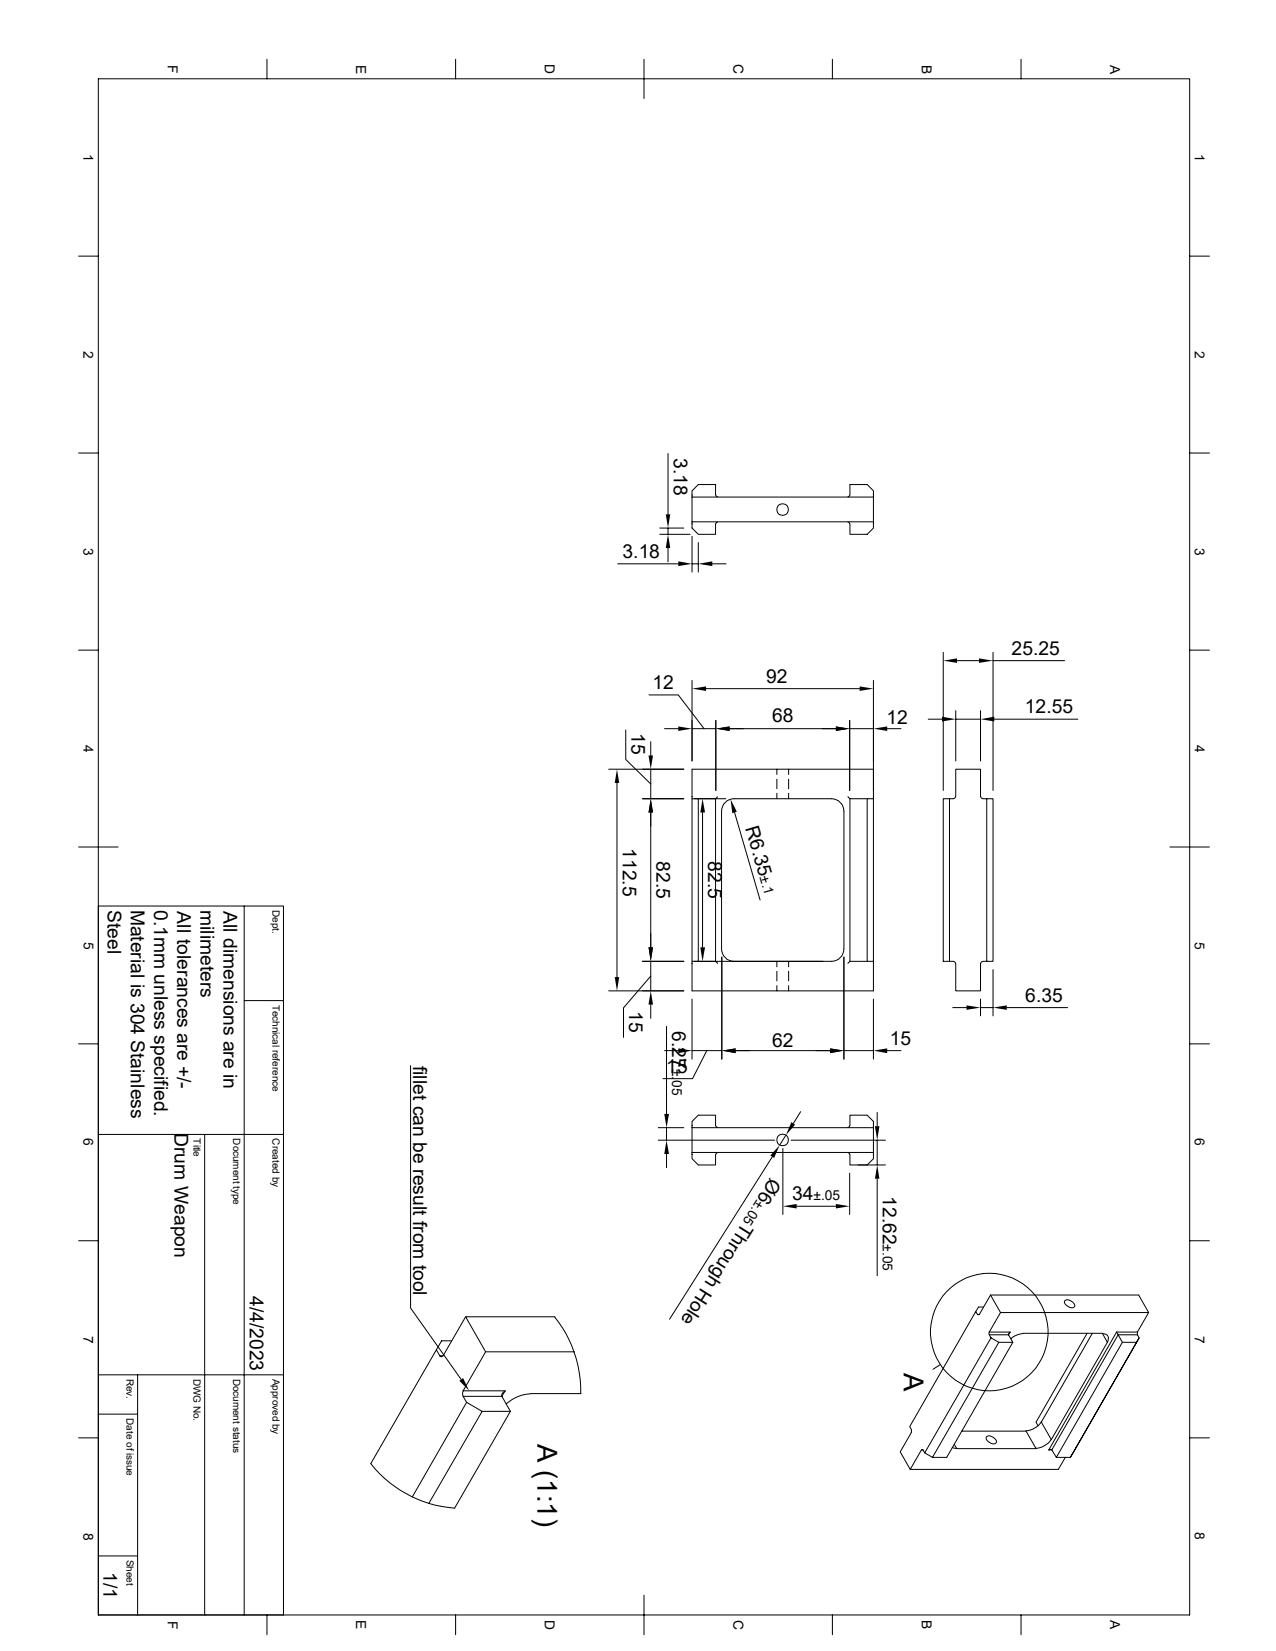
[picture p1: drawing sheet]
<svg xmlns="http://www.w3.org/2000/svg" width="216mm" height="279mm" viewBox="0 0 216 279" stroke-linecap="round" stroke-linejoin="round" font-family="sans-serif">
<g fill="none" stroke="#000" stroke-width=".17">
<path d="M16.6 13.3h184.7v260h-184.7zM45.2 10v3.3M77.1 10v3.3M109 10v6.7M140.8 10v3.3M172.8 10v3.3M13.3 43.3h3.3M201.3 43.3h3.3M13.3 76.7h3.3M113 76.8v10.2M201.3 76.7h3.3M104.5 95.4h10.3"/>
<path d="M111.6 90.4h5.2M111.6 89.4h4.1M113 89.4v1M113 92.8v2.3M117.1 88.3v1.1l1.1 1h2.9v-1.8M117.1 84.1v4.2M117.1 90.8v6M117.1 95.4h1.1M117.1 84.1h30.7M117.1 88.3h30.7M118.2 91.8v5M120.5 95.4h2.4"/>
<path d="M121.1 83.8v-1.8h-2.9l-1.1 1.1v1M121.1 83.8l.1 .2 .2 .1M121.4 88.3l-.2 .1-.1 .2M143.5 88.3l.2 .1 .1 .2M143.8 83.8l-.1 .2-.2 .1M143.8 83.8v-1.8h2.9l1.1 1.1v1M147.8 88.3v1.1l-1.1 1h-2.9v-1.8M147.8 84.1v4.2M13.3 110h3.3M109.8 117.6h5l4.3 5.7M117.1 115.1v13.7M119.5 116.5h26"/>
<path d="M147.8 115.1v20.1M159.6 110.4v23.4M161.9 111.8h3.8M168 110.4v23.4M168 111.8h12.1M201.3 110h3.3M103 130.2h12.7M104.4 132.5v32.9M105.9 123.5v5l4.2 4.2M108.7 135.2h7M110.1 125.5v2.3M110.1 130.2v5z"/>
<path d="M110.1 137.5v22.8M112.4 123.3h2.4M117.1 135.2h1.1v27.5h-1.1zM117.1 123.3h4zM117.5 135.2h5.3M118.9 137.5v22.8M121.1 121.9v11.9M121.4 134.8l-.3 .4v27.5l.3 .3M124.3 137.5l4.3 14.8M131.4 130.2v.9M131.4 131.9v1.6M131.4 134.2v1"/>
<path d="M133.4 130.2v.9M133.4 131.9v1.6M133.4 134.2v1M141.4 123.3h-18M143.5 134.8l.3 .4M143.8 123.3h4M143.8 121.9v11.9M143.8 135.2v27.5h2.9M143.8 135.2h2.9M146.7 135.2h1.1v27.5h-1.1zM147.8 130.2h-30.7v5M150.1 123.3h2.3"/>
<path d="M157.1 121.7h2.3M160.7 135.2h-1.1v27.5h1.1M161.4 135.2h-.7v27.5h.7M161.7 134.8l-.1 .2-.2 .1M161.7 134.8v-4.6h4.2v4.6M161.7 120.3v8.5M161.7 121.7h4.2M165.9 120.3v8.5M165.9 134.8l.1 .2 .2 .1M166.2 135.2h.8M168.2 121.7h14.2M13.3 143.3h6.7"/>
<path d="M16.6 153.3h31.4v120M41.3 153.3v120M198 143.3h6.6M13.3 176.7h3.3M41.3 169.3h6.7M103 167.7h12.7M110.1 165.2l-4.6 5.4v5M110.1 170v2.3M110.1 162.7v5zM112.4 177.8h2.4M112.8 173.7v14.8M115.7 162.7h-7"/>
<path d="M117.1 177.8h5zM117.1 169.1v10.1M117.5 162.7h23.2a2.17 2.17 0 0 0 2.1-2.1v-23.3a2.17 2.17 0 0 0-2.1-2.1h-16.5a2.17 2.17 0 0 0-2.1 2.1v23.3a2.17 2.17 0 0 0 2.1 2.1M119.6 177.8l-2.4 4.7h-5M122.1 162v17.2M124.5 177.8h16M131.4 162.7v.9M131.4 164.4v1.6M131.4 166.8v.9M133.4 162.7v.9M133.4 164.4v1.6M133.4 166.8v.9"/>
<path d="M142.8 162v17.2M142.8 177.8h5M143.8 162.7l-.3 .3M147.8 169.1v10.1M147.8 162.7v5h-30.7v-5M150.1 177.8h2.3M161.2 170.5h2.3M161.4 162.7l.2 .1 .1 .2M161.7 163v4.7h4.2v-4.7M165.9 169.1v2.8M165.9 170.5h2.1M166.2 162.7h.8v-27.5h1v27.5h-1"/>
<path d="M166.2 162.7l-.2 .1-.1 .2M168 164.1v7.8M170.3 170.5h10.3M201.3 176.7h3.3M16.6 192h31.4M34.6 192v81.3M69.5 180.3v41.1l8.5 12M111.4 190.8h4.3M111.4 193h19.7M112.8 190.8v2.2M112.8 195.3v2.3M117.1 195v1.1l1.1 1h2.9v-1.7"/>
<path d="M117.1 190.8v4.2M117.1 195h30.7M117.1 190.8h30.7M121.1 190.5v-1.8h-2.9l-1.1 1.1v1M121.1 190.5l.1 .2 .2 .1M121.4 195.1l-.2 .1-.1 .2M130.7 195.7l-17.4 27.6M132.5 194.4v11.1M133 192.1l-1.1 1.7M133.9 193h15.9M135.5 188.1l-1.3 2M143.5 195.1l.2 .1 .1 .2"/>
<path d="M143.8 190.5l-.1 .2-.2 .1M143.8 198.5v7M143.8 190.5v-1.8h2.9l1.1 1.1v1M145.2 197.1h4.6M147.8 195v1.1l-1.1 1h-2.9v-1.7M147.8 190.8v4.2M148.4 188.3v2.3M148.4 193v4.1M148.4 199.5v16.4M13.3 210h3.3M134.8 204.1h6.6M167.6 219.2h25.1l1.7 2.9-2 3.3h-3.5l-11.4 20h.5"/>
<path d="M201.3 210h3.3M16.6 239.3h6.7M16.6 232.7h31.4M23.3 232.7v40.6M74.4 229.4l-.6-1-11.1 19.3a19.5 19.5 0 0 0 7.1 5.6M74.4 229.4l.3 .2 .2-.2M76.4 226.9h-1.7l-.9 1.5M78.4 235.4l-.1 .3 .1 .6M78.8 222.8l-3.8 6.6h-.6M81.6 238.8h4.8M82.2 228.8l-3.8 6.6h7.1l-.6 .9M84.9 236.3h-6.5l.6 1"/>
<path d="M84.9 236.3l1.5 2.5-9.5 16.4-2.2-.3-2.1-.5M85.5 235.4l-.5 .4-.1 .5M89.7 235.8h8.6M89.7 235.9a6.7 6.7 0 0 0-4.1 1.7M93.9 222.9a20.2 20.2 0 0 1 4.4 12.9M93.9 222.8h-15.1l3.4 6h15M159.1 230.9l-1.2 .8M165.4 222.4l.1 .1 .2-.1M166.4 221.2h-.8l-.5 .8M167.4 225.4h3.5l-.3 .5M167.4 225.4v.4M167.4 225.4l1.9-3.3-1.7-2.9-1.9 3.3h-.3l-.3-.5-11.2 19.4 .3 .5"/>
<path d="M169 227.2h2.4M169.3 222.1h25.1M170.6 225.9l.8 1.3-11.2 19.4h-2.4M170.6 225.9h-3.2l.3 .5M170.9 225.4l-.2 .2-.1 .3M173.1 225.6h13.4l.9 1.6-9.5 16.4-1.7-2.9 8.6-15.1M173.1 225.7l-1.1 .2-1 .7M180.3 220a1.23 1.23 0 0 1 1.5 1.1 1.18 1.18 0 0 1-1.7-.8zM183.9 225.6l-8.6 15.1 .3 .6M186.5 225.7a.89 .89 0 0 1 1 .4 .89 .89 0 0 1-.1 1M188.9 225.4l.3 .5M189.2 225.9l-11.2 19.5"/>
<path d="M189.2 225.9l.7 1.3h2.4M189.2 225.9h3.2l.3 .5M189.9 227.2l-11.2 19.4-.7-1.2M192.5 225.4v.4M192.7 226.4l-11.6 20.2zM13.3 243.3h3.3M69.8 253.3l9.2-16 2.6 1.5-9 15.6M69.8 253.3l2.8 1.1M154.2 242v.4M154.2 242.4l-1.9 3.3 1.7 3 1.9-3.3h.3l.3 .5 11.2-19.5 1.3 .8-11.2 19.4-1.3-.7M155.9 245.4l.1-.1 .2 .1M161.1 244.9l.7 .2"/>
<path d="M162.7 242.2h10.9l1.7 3h-13.4l-.4-.8M167 243.1a1.23 1.23 0 0 1 1.6 1 1.18 1.18 0 0 1-1.8-.7zM176.2 240.6a3.5 3.5 0 0 1-2.6 1.5M177.9 243.6a3.5 3.5 0 0 1-2.6 1.5M178 245.4l-.2-.1-.3 .1M178.7 246.6h2.4M180.3 246.6l-1.2 2.1h-25.1M201.3 243.3h3.3M16.6 263.3h6.7M45.2 273.3v3.3M77.1 273.3v3.3M109 270v6.6"/>
<path d="M140.8 273.3v3.3M172.8 273.3v3.3"/>
<circle cx="132.4" cy="86.2" r=".98"/>
<circle cx="132.4" cy="192.9" r=".98"/>
<circle cx="167.4" cy="225.4" r="9.9"/>
</g>
<g fill="#000">
<path d="M113 90.4l.4 2.4h-.8zM112.6 87h.8l-.4 2.4zM114.8 95l2.3 .4-2.3 .4zM118.2 95.4l2.3-.4v.8zM117.1 116.5l2.4-.3v.7zM145.5 116.2l2.3 .3-2.3 .4zM159.6 111.8l2.3-.4v.8zM165.7 111.4l2.3 .4-2.3 .4zM104.4 130.2l.4 2.3h-.8zM109.7 127.8h.8l-.4 2.4zM110.1 135.2l.4 2.3h-.8zM114.8 122.9l2.3 .4-2.3 .4z"/>
<path d="M118.9 135.2l.4 2.3h-.8zM121.1 123.3l2.3-.4v.8zM123.6 135.3l1.1 2.1-.8 .2zM141.4 122.9l2.4 .4-2.4 .4zM147.8 123.3l2.3-.4v.8zM159.4 121.3l2.3 .4-2.3 .4zM165.9 121.7l2.3-.4v.8zM104 165.4h.8l-.4 2.3zM109.7 160.3h.8l-.4 2.4zM110.1 167.7l.4 2.3h-.8zM114.8 177.4l2.3 .4-2.3 .4zM118.5 160.3h.8l-.4 2.4z"/>
<path d="M122.1 177.8l2.4-.4v.8zM140.5 177.4l2.3 .4-2.3 .4zM147.8 177.8l2.3-.4v.8zM163.5 170.1l2.4 .4-2.4 .4zM168 170.5l2.3-.4v.8zM112.8 193l.4 2.3h-.8zM112.4 188.5h.8l-.4 2.3zM131.9 193.8l-.9 2.2-.7-.5zM133.9 189.9l.6 .4-1.5 1.8zM148 190.6h.8l-.4 2.4zM148.4 197.1l.4 2.4h-.8zM132.5 204.1l2.3-.3v.7z"/>
<path d="M141.4 203.8l2.4 .3-2.4 .4zM77.7 233.7l.7-.5 1 2.1z"/>
</g>
<g font-size="4.7">
<text x="152.9" y="232.3" transform="rotate(90 152.9 232.3)">A</text>
<text x="90.9" y="244.4" transform="rotate(90 90.9 244.4)">A (1:1)</text>
</g>
<g font-size="3.3">
<text x="114" y="77.6" transform="rotate(90 114 77.6)">3.18</text>
<text x="105.3" y="94.4">3.18</text>
<text x="171.2" y="110.8">25.25</text>
<text x="110.4" y="116.7">12</text>
<text x="129.6" y="115.6">92</text>
<text x="106.9" y="124.1" transform="rotate(90 106.9 124.1)">15</text>
<text x="130.6" y="122.2">68</text>
<text x="150" y="122.6">12</text>
<text x="173.4" y="120.7">12.55</text>
<text x="105.4" y="143.5" transform="rotate(90 105.4 143.5)">112.5</text>
<text x="126.1" y="140.1" transform="rotate(74 126.1 140.1)">R6.35</text>
<text x="111.1" y="145.8" transform="rotate(90 111.1 145.8)">82.5</text>
<text x="119.8" y="145.8" transform="rotate(90 119.8 145.8)">82.5</text>
<text x="18.2" y="154" transform="rotate(90 18.2 154)">Steel</text>
<text x="22.1" y="153.9" transform="rotate(90 22.1 153.9)">Material is 304 Stainless</text>
<text x="26.1" y="154" transform="rotate(90 26.1 154)">0.1mm unless specified.</text>
<text x="30" y="154.2" transform="rotate(90 30 154.2)">All tolerances are +/-</text>
<text x="33.9" y="154" transform="rotate(90 33.9 154)">milimeters</text>
<text x="37.8" y="154.2" transform="rotate(90 37.8 154.2)">All dimensions are in</text>
<text x="106.5" y="171.2" transform="rotate(90 106.5 171.2)">15</text>
<text x="173.5" y="169.5">6.35</text>
<text x="113.8" y="174.5" transform="rotate(90 113.8 174.5)">6.27</text>
<text x="130.6" y="177.1">62</text>
<text x="150.5" y="176.9">15</text>
<text x="69.9" y="180.3" transform="rotate(90 69.9 180.3)">fillet can be result from tool</text>
<text x="112.7" y="181.6">15</text>
<text x="29.5" y="191.7" transform="rotate(90 29.5 191.7)">Drum Weapon</text>
<text x="130.3" y="199.3" transform="rotate(122 130.3 199.3)">Ø6</text>
<text x="134" y="203.2">34</text>
<text x="149.4" y="202.4" transform="rotate(90 149.4 202.4)">12.62</text>
<text x="125.6" y="206.8" transform="rotate(122 125.6 206.8)">Through Hole</text>
<text x="42.3" y="219.3" transform="rotate(90 42.3 219.3)">4/4/2023</text>
<text x="17.5" y="266.1" transform="rotate(90 17.5 266.1)">1/1</text>
</g>
<g font-size="2.3">
<text x="28.4" y="11" transform="rotate(90 28.4 11)">F</text>
<text x="60.3" y="10.9" transform="rotate(90 60.3 10.9)">E</text>
<text x="92.2" y="10.8" transform="rotate(90 92.2 10.8)">D</text>
<text x="124.1" y="10.8" transform="rotate(90 124.1 10.8)">C</text>
<text x="156" y="10.9" transform="rotate(90 156 10.9)">B</text>
<text x="187.8" y="10.9" transform="rotate(90 187.8 10.9)">A</text>
<text x="14.1" y="26" transform="rotate(90 14.1 26)">1</text>
<text x="202.1" y="26" transform="rotate(90 202.1 26)">1</text>
<text x="14.1" y="59.4" transform="rotate(90 14.1 59.4)">2</text>
<text x="202.1" y="59.4" transform="rotate(90 202.1 59.4)">2</text>
<text x="14.1" y="92.7" transform="rotate(90 14.1 92.7)">3</text>
<text x="202.1" y="92.7" transform="rotate(90 202.1 92.7)">3</text>
<text x="14.1" y="126" transform="rotate(90 14.1 126)">4</text>
<text x="202.1" y="126" transform="rotate(90 202.1 126)">4</text>
<text x="128.5" y="148.5" transform="rotate(74 128.5 148.5)">±.1</text>
<text x="14.2" y="159.3" transform="rotate(90 14.2 159.3)">5</text>
<text x="202.1" y="159.4" transform="rotate(90 202.1 159.4)">5</text>
<text x="113.8" y="180.9" transform="rotate(90 113.8 180.9)">±.05</text>
<text x="14.1" y="192.7" transform="rotate(90 14.1 192.7)">6</text>
<text x="202.1" y="192.7" transform="rotate(90 202.1 192.7)">6</text>
<text x="128.1" y="202.9" transform="rotate(122 128.1 202.9)">±.05</text>
<text x="137.6" y="203.2">±.05</text>
<text x="149.4" y="210.6" transform="rotate(90 149.4 210.6)">±.05</text>
<text x="14.1" y="226" transform="rotate(90 14.1 226)">7</text>
<text x="202.1" y="226" transform="rotate(90 202.1 226)">7</text>
<text x="14.1" y="259.3" transform="rotate(90 14.1 259.3)">8</text>
<text x="202.1" y="259.3" transform="rotate(90 202.1 259.3)">8</text>
<text x="28.4" y="274.3" transform="rotate(90 28.4 274.3)">F</text>
<text x="60.3" y="274.2" transform="rotate(90 60.3 274.2)">E</text>
<text x="92.2" y="274.2" transform="rotate(90 92.2 274.2)">D</text>
<text x="124.1" y="274.2" transform="rotate(90 124.1 274.2)">C</text>
<text x="156" y="274.2" transform="rotate(90 156 274.2)">B</text>
<text x="187.8" y="274.2" transform="rotate(90 187.8 274.2)">A</text>
</g>
<g font-size="1.7">
<text x="46.1" y="154" transform="rotate(90 46.1 154)">Dept.</text>
<text x="46.1" y="170" transform="rotate(90 46.1 170)">Technical reference</text>
<text x="32.8" y="192.7" transform="rotate(90 32.8 192.7)">Title</text>
<text x="39.5" y="192.7" transform="rotate(90 39.5 192.7)">Document type</text>
<text x="46.1" y="192.6" transform="rotate(90 46.1 192.6)">Created by</text>
<text x="21.4" y="233.3" transform="rotate(90 21.4 233.3)">Rev.</text>
<text x="32.8" y="233.3" transform="rotate(90 32.8 233.3)">DWG No.</text>
<text x="39.5" y="233.3" transform="rotate(90 39.5 233.3)">Document status</text>
<text x="46.1" y="233.3" transform="rotate(90 46.1 233.3)">Approved by</text>
<text x="21.4" y="240" transform="rotate(90 21.4 240)">Date of issue</text>
<text x="21.4" y="264" transform="rotate(90 21.4 264)">Sheet</text>
</g>
</svg>
